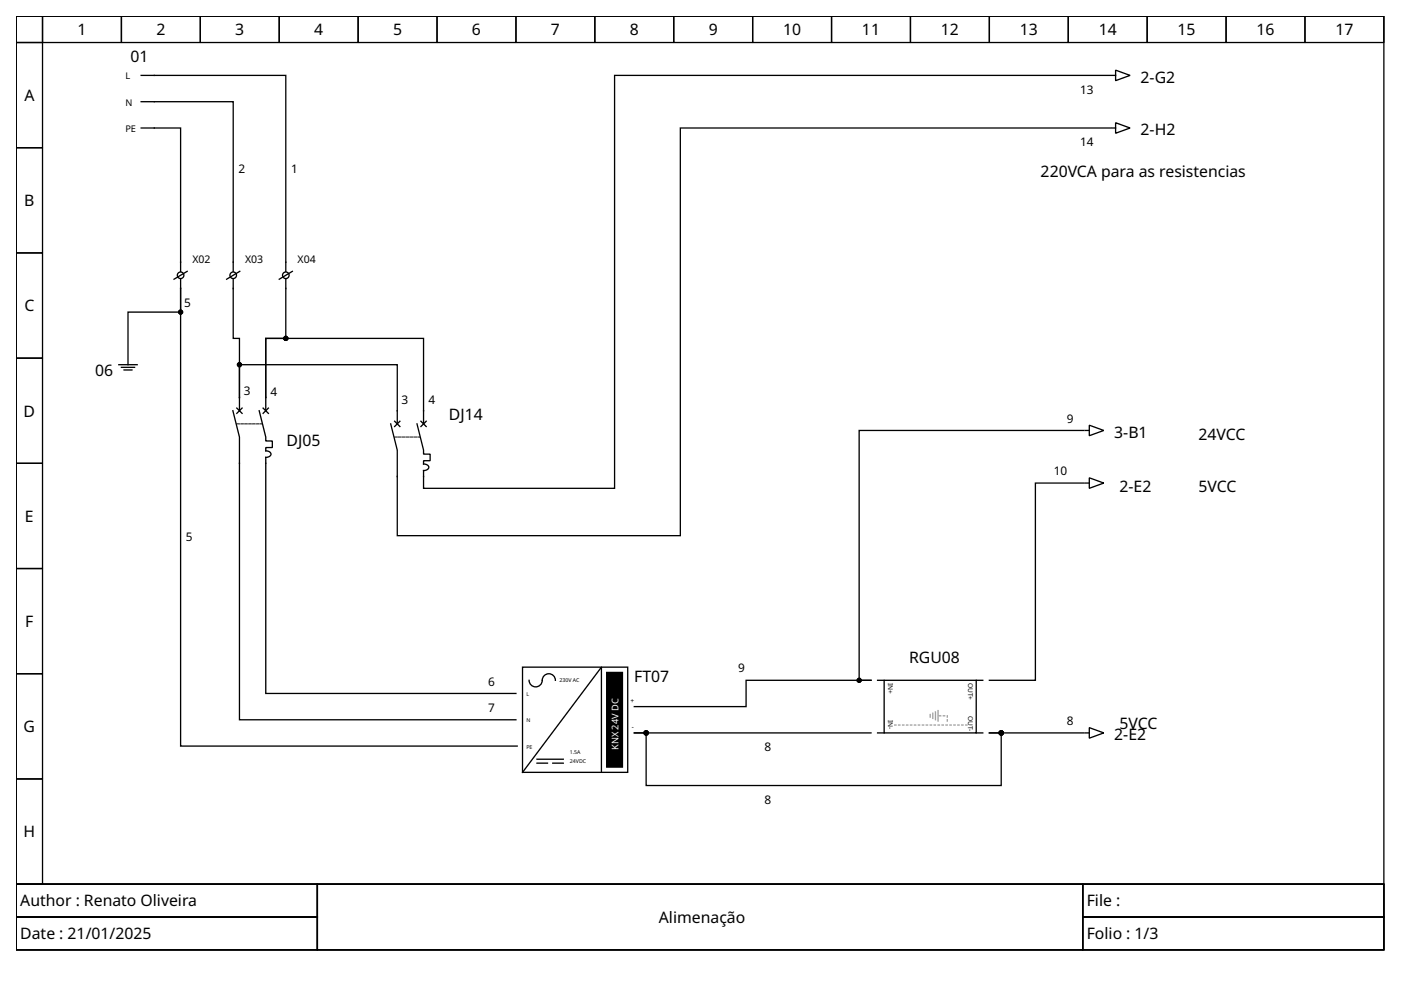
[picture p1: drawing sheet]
<svg xmlns="http://www.w3.org/2000/svg" width="297mm" height="210mm" viewBox="0 0 297 210" stroke-linecap="round" stroke-linejoin="round" font-family="sans-serif">
<g fill="none" stroke="#000" stroke-width=".28">
<path d="M3.4 3.4h290v184.1h-290zM3.4 3.4h5.6v5.6h-5.6zM3.4 9h5.6v22.3h-5.6zM9 3.4h16.7v5.6h-16.7zM25.7 3.4h16.8v5.6h-16.8zM29.9 16h30.7v41.5M42.5 3.4h16.7v5.6h-16.7zM59.2 3.4h16.7v5.6h-16.7zM75.9 3.4h16.8v5.6h-16.8zM92.7 3.4h16.7v5.6h-16.7zM109.4 3.4h16.7v5.6h-16.7zM126.1 3.4h16.7v5.6h-16.7z"/>
<path d="M142.8 3.4h16.8v5.6h-16.8zM159.6 3.4h16.7v5.6h-16.7zM176.3 3.4h16.7v5.6h-16.7zM193 3.4h16.8v5.6h-16.8zM209.8 3.4h16.7v5.6h-16.7zM226.5 3.4h16.7v5.6h-16.7zM235.4 16h-105.1v87.5h-40.5v-3.7a.83 .83 0 0 0 1-1l-.6-.4h-.4v-.7h1.4v-1.4h-1.4v-.9l-1.4-5.5M235.7 16h.8M236.5 14.9l3.1 1.1-3.1 1.1zM243.2 3.4h16.8v5.6h-16.8zM260 3.4h16.7v5.6h-16.7zM276.7 3.4h16.7v5.6h-16.7z"/>
<path d="M3.4 31.3h5.6v22.3h-5.6zM29.9 21.6h19.5v35.9M29.9 27.1h8.4v30.4M235.4 27.1h-91.2v86.5h-60v-18.2l-1.4-5.5M235.7 27.1h.8M236.5 26l3.1 1.1-3.1 1.2zM3.4 53.6h5.6v22.3h-5.6zM38.3 59.2v2M39.7 57.5l-2.8 1.7M49.4 59.2v12.5h1.4v12.6M50.8 57.5l-2.7 1.7M60.6 59.2v12.5h-4.3v12.6"/>
<path d="M62 57.5l-2.8 1.7M3.4 75.9h5.6v22.3h-5.6zM25.2 77.3h3.9M25.7 77.9h2.8M26.3 78.4h1.7M27.1 74.5v2.8M38.3 61.2v5h-11.2v8.1M38.3 61.2v97h71.4M3.4 98.2h5.6v22.3h-5.6zM49.4 87.1l1.4 5.6v59.9h58.6M50.2 86.5l1.1 1.1M50.8 84.3v-7h33.4v12.6"/>
<path d="M50.8 84.3v2.8M51.3 86.5l-1.1 1.1M55 87.1l1.3 5.6v.8h1.4v1.4h-1.4v.7a.83 .83 0 0 1 1.1 1l-.6 .3-.5 .1v50h53.1M55.8 86.5l1.1 1.1M56.3 84.3v-12.6h33.5v18.2M56.3 84.3v2.8M56.9 86.5l-1.1 1.1M83.7 89.3l1.1 1.1M84.8 89.3l-1.1 1.1M89.2 89.3l1.2 1.1M90.4 89.3l-1.2 1.1M229.8 91.3h-47.6v52.9h2.5h-26.5v5.6h-23.7"/>
<path d="M230.1 91.3h.9M231 90.2l3 1.1-3 1.1zM229.8 102.4h-10.3v41.8h-9.7M230.1 102.4h.9M231 101.3l3 1.1-3 1.1zM3.4 120.5h5.6v22.3h-5.6zM3.4 142.8h5.6v22.4h-5.6zM110.8 141.5h22.3v22.3h-22.3zM112.2 144.2a1.39 1.39 0 0 0 1.4 1.4 1.39 1.39 0 0 0 1.4-1.4 1.39 1.39 0 0 1 1.4-1.4 1.39 1.39 0 0 1 1.4 1.4M127.5 141.5l-16.7 22.3M127.5 141.6v22M184.7 155.4h-50.2h2.5v11.1h75.3v-11.1h-2.5h20"/>
<path d="M186.1 144.2h1.4M186.1 155.4h1.4M187.5 144.2h19.5v11.2h-19.5zM207 144.2h1.4M207 155.4h1.4M230.1 155.4h.9M231 154.3l3 1.1-3 1.1zM3.4 165.2h5.6v22.3h-5.6zM113.9 161.8h2.2M113.9 161h5.5M117.2 161.8h2.2M3.4 187.5h290v13.9h-290z"/>
<path d="M3.4 187.5h63.9v6.9h-63.9zM3.4 194.4h63.9v7h-63.9zM67.3 187.5h162.3v13.9h-162.3zM229.6 187.5h63.8v6.9h-63.8zM229.6 194.4h63.8v7h-63.8z"/>
<circle cx="38.3" cy="58.4" r=".7"/>
<circle cx="49.4" cy="58.4" r=".7"/>
<circle cx="60.6" cy="58.4" r=".7"/>
</g>
<g fill="#000" stroke="#000" stroke-width=".28">
<path d="M128.6 142.6h3.4v20h-3.4z" fill-rule="evenodd"/>
<circle cx="38.3" cy="66.2" r=".42"/>
<circle cx="50.8" cy="77.3" r=".42"/>
<circle cx="60.6" cy="71.7" r=".42"/>
<circle cx="137" cy="155.4" r=".42"/>
<circle cx="182.2" cy="144.2" r=".42"/>
<circle cx="212.3" cy="155.4" r=".42"/>
</g>
<path d="M199.2 151.8h1.6M200.8 151.8v1.6M205 153.7h-15.6" fill="none" stroke="#a0a0a4" stroke-width=".28" stroke-dasharray=".3 .6"/>
<path d="M197.2 151.5v.5M197.8 151.2v1.1M198.3 150.9v1.7M198.9 150.7v2.2" fill="none" stroke="#a0a0a4" stroke-width=".28"/>
<path d="M50.2 89.9h5.3M83.7 92.7h5.3" fill="none" stroke="#000" stroke-width=".21" stroke-dasharray=".6 .3"/>
<g font-size="3.3">
<text x="16.4" y="7.5">1</text>
<text x="33.2" y="7.5">2</text>
<text x="49.9" y="7.5">3</text>
<text x="66.6" y="7.5">4</text>
<text x="83.3" y="7.5">5</text>
<text x="100.1" y="7.5">6</text>
<text x="116.8" y="7.5">7</text>
<text x="133.5" y="7.5">8</text>
<text x="150.3" y="7.5">9</text>
<text x="166" y="7.5">10</text>
<text x="182.8" y="7.5">11</text>
<text x="199.5" y="7.5">12</text>
<text x="216.2" y="7.5">13</text>
<text x="232.9" y="7.5">14</text>
<text x="249.7" y="7.5">15</text>
<text x="266.4" y="7.5">16</text>
<text x="283.1" y="7.5">17</text>
<text x="27.7" y="13.2">01</text>
<text x="241.8" y="17.5">2-G2</text>
<text x="5.2" y="21.4">A</text>
<text x="241.8" y="28.7">2-H2</text>
<text x="220.6" y="37.5">220VCA para as resistencias</text>
<text x="5.1" y="43.7">B</text>
<text x="5.2" y="66">C</text>
<text x="20.2" y="79.7">06</text>
<text x="5" y="88.3">D</text>
<text x="95.2" y="89">DJ14</text>
<text x="60.8" y="94.6">DJ05</text>
<text x="236.3" y="92.8">3-B1</text>
<text x="254.1" y="93.2">24VCC</text>
<text x="237.4" y="104.4">2-E2</text>
<text x="254.1" y="104.4">5VCC</text>
<text x="5.3" y="110.6">E</text>
<text x="5.4" y="132.9">F</text>
<text x="192.8" y="140.6">RGU08</text>
<text x="134.5" y="144.5">FT07</text>
<text x="5" y="155.3">G</text>
<text x="237.4" y="154.6">5VCC</text>
<text x="236.3" y="156.9">2-E2</text>
<text x="5" y="177.6">H</text>
<text x="4.3" y="192.2">Author : Renato Oliveira</text>
<text x="139.7" y="195.7">Alimenação</text>
<text x="230.4" y="192.2">File :</text>
<text x="4.3" y="199.2">Date : 21/01/2025</text>
<text x="230.4" y="199.2">Folio : 1/3</text>
</g>
<g font-size="2.5">
<text x="229" y="19.9">13</text>
<text x="229" y="31">14</text>
<text x="50.6" y="36.6">2</text>
<text x="61.7" y="36.6">1</text>
<text x="39.1" y="65.1">5</text>
<text x="51.7" y="83.7">3</text>
<text x="57.3" y="84">4</text>
<text x="85.1" y="85.6">3</text>
<text x="90.9" y="85.7">4</text>
<text x="226.2" y="89.6">9</text>
<text x="223.4" y="100.7">10</text>
<text x="39.4" y="114.7">5</text>
<text x="156.5" y="142.6">9</text>
<text x="103.5" y="145.4">6</text>
<text x="103.5" y="150.9">7</text>
<text x="226.2" y="153.7">8</text>
<text x="162.1" y="159.3">8</text>
<text x="162.1" y="170.5">8</text>
</g>
<g font-size="2.2">
<text x="40.8" y="55.9">X02</text>
<text x="52" y="55.9">X03</text>
<text x="63.1" y="55.9">X04</text>
</g>
<g font-size="2">
<text x="26.6" y="16.8">L</text>
<text x="26.6" y="22.4">N</text>
<text x="26.6" y="28">PE</text>
</g>
<text font-size="2" fill="#fff" x="131.1" y="159" transform="rotate(-90 131.1 159)">KNX 24V DC</text>
<g font-size="1.4">
<text x="133.6" y="149">+</text>
<text x="188.3" y="144.8" transform="rotate(90 188.3 144.8)">IN+</text>
<text x="205.3" y="144.8" transform="rotate(90 205.3 144.8)">OUT+</text>
<text x="133.9" y="154.6">-</text>
<text x="188.3" y="152.6" transform="rotate(90 188.3 152.6)">IN-</text>
<text x="205.3" y="151.8" transform="rotate(90 205.3 151.8)">OUT-</text>
</g>
<g font-size="1.1">
<text x="111.6" y="147.6">L</text>
<text x="118.6" y="144.5">230V AC</text>
<text x="111.6" y="153.2">N</text>
<text x="111.6" y="158.7">PE</text>
<text x="120.8" y="159.9">1.5A</text>
<text x="120.8" y="161.8">24VDC</text>
</g>
</svg>
